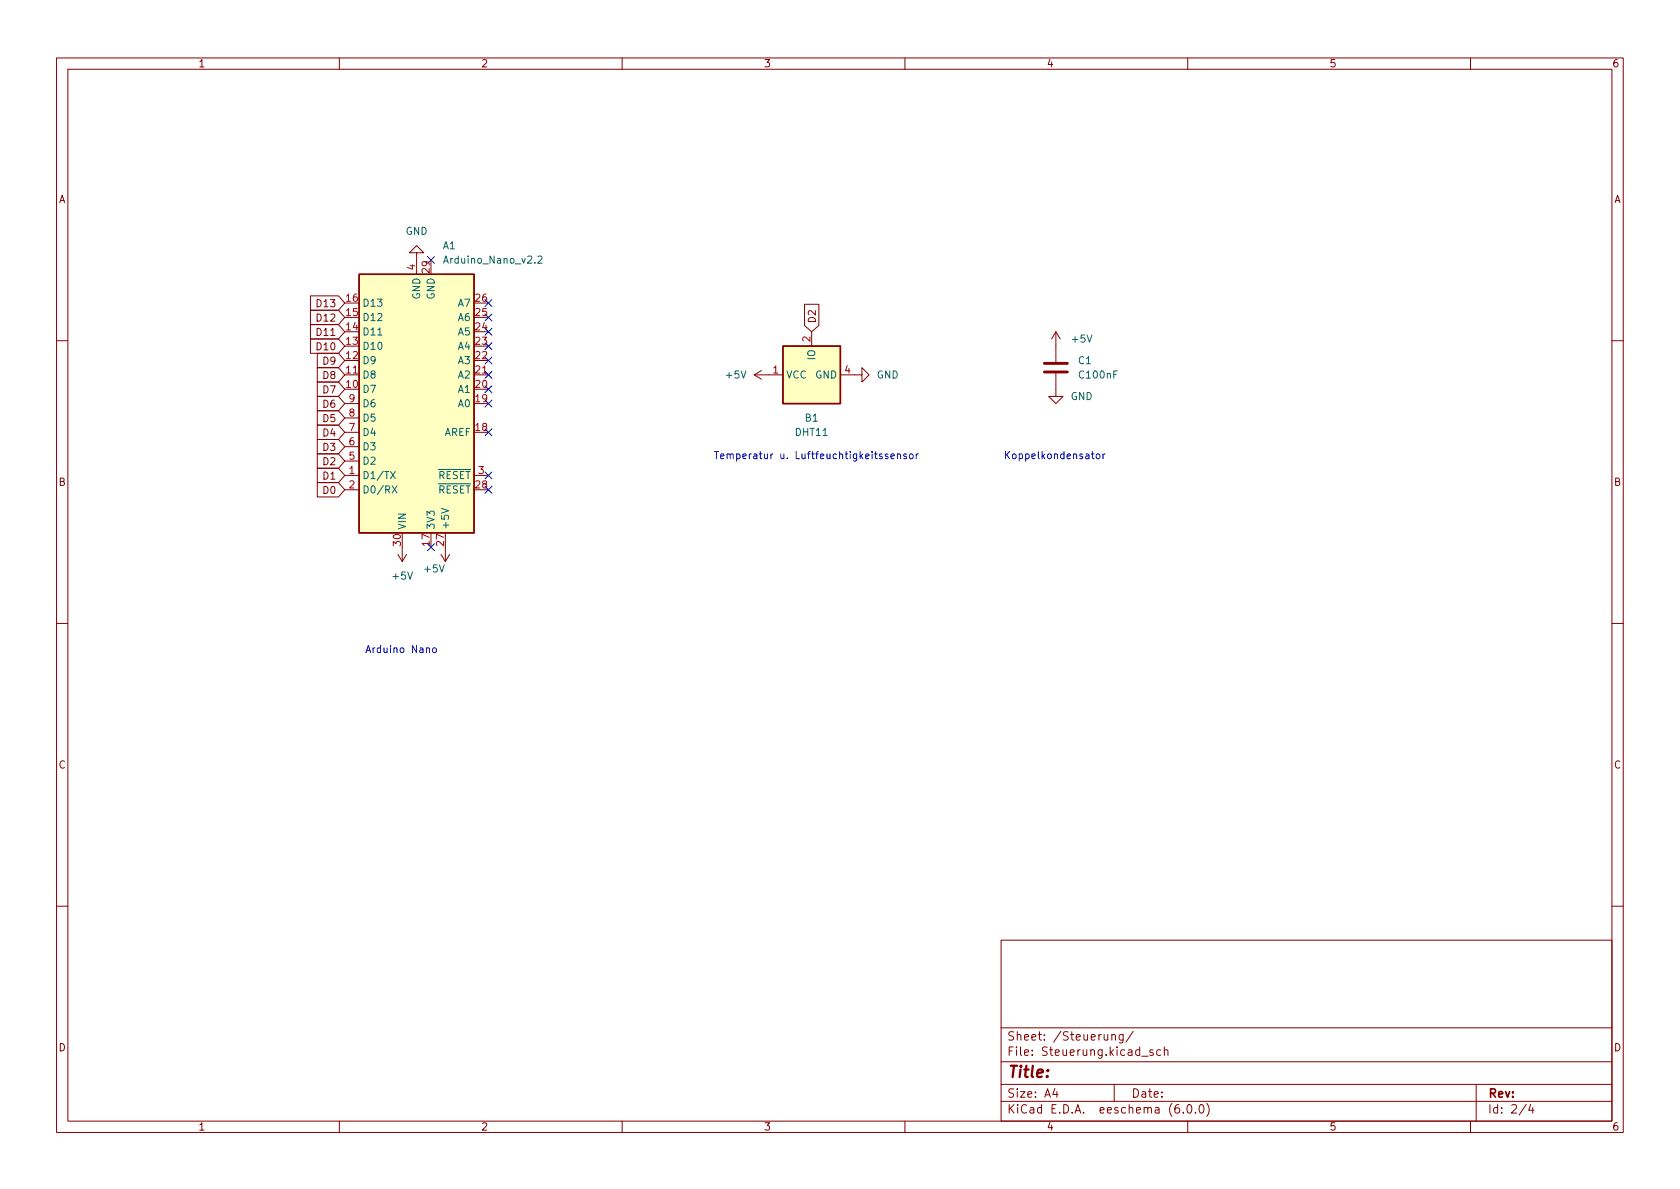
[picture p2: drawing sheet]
<svg xmlns="http://www.w3.org/2000/svg" width="297mm" height="210mm" viewBox="0 0 297 210" stroke-linecap="round" stroke-linejoin="round" font-family="sans-serif">
<g fill="none" stroke="#840000" stroke-width=".18">
<path d="M10 10.2h277v190.1h-277zM12 12.2h273v186.1h-273zM60 10.2v2M110 10.2v2M160 10.2v2M210 10.2v2M260 10.2v2M54.9 54.9h4.9l1.2 1.2-1.2 1.3h-4.9zM54.9 57.4h4.9l1.2 1.3-1.2 1.2h-4.9zM54.9 52.3h4.9l1.2 1.3-1.2 1.3h-4.9zM54.9 59.9h4.9l1.2 1.3-1.2 1.3h-4.9zM73.7 44.7h1.2l-1.2-1.3-1.3 1.3h1.3v3.8"/>
<path d="M142.2 53.8h2.6v3.8l-1.3 1.1-1.3-1.1zM143.5 58.7v2.5M186.7 58.7v5.3M186.7 58.7l-.8 1.2M186.7 58.7l.8 1.2M10 60.2h2M56.1 67.6h3.7l1.2 1.2-1.2 1.3h-3.7zM56.1 65h3.7l1.2 1.3-1.2 1.3h-3.7zM56.1 77.7h3.7l1.2 1.3-1.2 1.3h-3.7zM56.1 75.2h3.7l1.2 1.2-1.2 1.3h-3.7zM56.1 70.1h3.7l1.2 1.3-1.2 1.2h-3.7zM56.1 62.5h3.7l1.2 1.2-1.2 1.3h-3.7z"/>
<path d="M56.1 72.6h3.7l1.2 1.3-1.2 1.3h-3.7zM61 66.3h2.5M61 79h2.5M61 76.4h2.5M61 73.9h2.5M61 71.4h2.5M83.8 66.3h2.6M133.3 66.3l1.3 .8M133.3 66.3h5.1M134.6 65.5l-1.3 .8M148.6 66.3h3.8v-1.3l1.3 1.3-1.3 1.3v-1.3M186.7 66v4.1h1.3l-1.3 1.3-1.3-1.3h1.3"/>
<path d="M285 60.2h2M56.1 80.3h3.7l1.2 1.2-1.2 1.3h-3.7zM56.1 82.8h3.7l1.2 1.3-1.2 1.2h-3.7zM56.1 85.3h3.7l1.2 1.3-1.2 1.3h-3.7zM61 84.1h2.5M61 86.6h2.5M61 81.5h2.5M70.4 98l.7 1.3M71.1 96.8v2.5M71.9 98l-.8 1.3M78 98l.7 1.3M78.7 96.8v2.5"/>
<path d="M79.5 98l-.8 1.3M83.8 84.1h2.6M10 110.2h2M285 110.2h2M10 160.2h2M177 166.3h108v32h-108zM285 160.2h2M60 198.3v2M110 198.3v2M160 198.3v2M177 194.8h108M177 191.8h108"/>
<path d="M177 187.8h108M177 181.8h108M186.5 192.5l-.4 1h1M186.9 193v1M196.6 183.1l.2-.2 .3 .1 .1 .9M196.6 182.9v1M197 191.8v3M198.6 182.9v1.2l-.3 .3h-.4M198.6 183l-.5-.1-.2 .3v.4l.1 .3h.6M200.4 182.4l-1.3 1.9M201.9 186.8h1.1M203.9 185.7l-.4-.1-.2 .2 .1 .3 .5 .1v.4h-.6"/>
<path d="M205.2 185.7l-.4-.1-.3 .3v.4l.1 .3h.6M205.9 185.8l.2-.2 .3 .1 .1 .9M205.9 185.1v1.5M208.4 195.3a.59 .59 0 0 0-.7 .7v.5l.2 .3h.4l.2-.1 .1-.5-.2-.2-.4-.1-.3 .3M209.2 196.7v.1M210 198.3v2M210.1 195.4l.1-.1a.81 .81 0 0 1 .6 .7 .81 .81 0 0 1-.3 .8h-.1a.81 .81 0 0 1-.6-.6 .81 .81 0 0 1 .3-.8zM211.4 196.7v.1M212.1 195.5l.3-.2a.81 .81 0 0 1 .5 .7 .81 .81 0 0 1-.3 .8h-.1a.81 .81 0 0 1-.4-1.3zM213.4 195.1a1.72 1.72 0 0 1 0 2.3M260 198.3v2M261 191.8v6.5"/>
<path d="M269.9 195.3l-1.3 1.9M270.6 195.3l-.3 1h.9M271 195.8v1"/>
</g>
<path d="M184.7 65.8h4M184.7 64.3h4" fill="none" stroke="#840000" stroke-width=".51"/>
<g fill="#ffffc2" stroke="#ffffc2" stroke-width=".18">
<path d="M63.5 48.5h20.3v45.7h-20.3z"/>
<path d="M138.4 61.2h10.2v10.2h-10.2z"/>
</g>
<path d="M63.5 48.5h20.3v45.7h-20.3zM138.4 61.2h10.2v10.2h-10.2z" fill="none" stroke="#840000" stroke-width=".25"/>
<path d="M66.8 59.2h.7M95.1 45.4l.5-.1 .2 .3-.7 .9h.7M69 83.4l.9 1.2M69.3 85.9l.9 1.3M69.9 83.4l-.9 1.2M70.2 85.9l-.9 1.3M78 89.9l1.3 .4-1.3 .4" fill="none" stroke="#006464" stroke-width=".18"/>
<g fill="none" stroke="#0000c2" stroke-width=".18">
<path d="M126.3 79.8h.7M126.7 79.8v1.3M177.8 79.8v1.3M178.5 79.8l-.7 .8M127.4 80.7l.6-.1v-.3h-.4l-.2 .2 .1 .6h.5M128.6 80.4l.1-.1h.3l.1 .8M128.6 80.3v.8M129.1 80.5l.2-.2h.3v.8M160.9 80.3h.3l.3 .2v.4l-.3 .2h-.3l-.1-.2zM162 80.3v.8M162.4 80.3l-.4 .2M178 80.4l.5 .7"/>
<path d="M195 80.3v.8M195.4 80.3l-.4 .2M64.7 115.4l.4-1.3 .4 1.3M64.8 115h.6M76.6 114.6h.3l.3 .2v.4l-.3 .2-.3-.1-.1-.1z"/>
</g>
<g fill="none" stroke="#000084" stroke-width=".18">
<path d="M75.6 45.4l1.2 1.2M76.8 45.4l-1.2 1.2M85.8 55.5l1.2 1.2M85.8 58.1l1.2 1.2M85.8 53l1.2 1.2M87 55.5l-1.2 1.2M87 58.1l-1.2 1.2M87 53l-1.2 1.2M85.8 65.7l1.2 1.2M85.8 68.2l1.2 1.2M85.8 60.6l1.2 1.2M85.8 75.8l1.2 1.3"/>
<path d="M85.8 70.8l1.2 1.2M85.8 63.1l1.2 1.3M87 65.7l-1.2 1.2M87 68.2l-1.2 1.2M87 60.6l-1.2 1.2M87 75.8l-1.2 1.3M87 70.8l-1.2 1.2M87 63.1l-1.2 1.3M75.6 96.2l1.2 1.2M76.8 96.2l-1.2 1.2M85.8 86l1.2 1.2M85.8 83.5l1.2 1.2"/>
<path d="M87 86l-1.2 1.2M87 83.5l-1.2 1.2"/>
</g>
<text font-size="2.8" fill="#840000" x="178" y="190.6">Title:</text>
<g font-size="2.1" fill="#840000">
<text x="178" y="184">Sheet: /Steuerung/</text>
<text x="178" y="186.7">File: Steuerung.kicad_sch</text>
<text x="178" y="196.9">KiCad E.D.A. eeschema (6.0.0)</text>
<text x="178" y="194.1">Size: A4</text>
<text x="200" y="194.1">Date:</text>
<text x="263" y="194.1">Rev:</text>
<text x="263" y="196.9">Id: 2/4</text>
</g>
<g font-size="1.8" fill="#840000">
<text x="35" y="11.9">1</text>
<text x="85" y="11.9">2</text>
<text x="135" y="11.9">3</text>
<text x="185" y="11.9">4</text>
<text x="235" y="11.9">5</text>
<text x="285" y="11.9">6</text>
<text x="10.3" y="35.9">A</text>
<text x="285.3" y="35.9">A</text>
<text x="56.3" y="56.9">D12</text>
<text x="56.3" y="59.4">D11</text>
<text x="56.3" y="54.3">D13</text>
<text x="144.2" y="57.2" transform="rotate(-90 144.2 57.2)">D2</text>
<text x="56.3" y="61.9">D10</text>
<text x="57.3" y="64.5">D9</text>
<text x="57.3" y="69.6">D7</text>
<text x="57.3" y="67">D8</text>
<text x="57.3" y="77.2">D4</text>
<text x="57.3" y="72.1">D6</text>
<text x="57.3" y="74.6">D5</text>
<text x="57.3" y="79.7">D3</text>
<text x="57.3" y="82.3">D2</text>
<text x="10.3" y="85.9">B</text>
<text x="57.3" y="84.8">D1</text>
<text x="57.3" y="87.3">D0</text>
<text x="285.3" y="85.9">B</text>
<text x="10.3" y="135.9">C</text>
<text x="285.3" y="135.9">C</text>
<text x="10.3" y="185.9">D</text>
<text x="285.3" y="185.9">D</text>
<text x="35" y="199.9">1</text>
<text x="85" y="199.9">2</text>
<text x="135" y="199.9">3</text>
<text x="185" y="199.9">4</text>
<text x="235" y="199.9">5</text>
<text x="285" y="199.9">6</text>
</g>
<g font-size="1.8" fill="#006464">
<text x="71.7" y="41.5">GND</text>
<text x="78.3" y="44.1">A1</text>
<text x="78.9" y="46.6">Arduino_Nano_v2.2</text>
<text x="74.3" y="52.9" transform="rotate(-90 74.3 52.9)">GND</text>
<text x="76.8" y="52.9" transform="rotate(-90 76.8 52.9)">GND</text>
<text x="64" y="59.3">D11</text>
<text x="64" y="56.8">D12</text>
<text x="64" y="54.2">D13</text>
<text x="81.1" y="59.3">A5</text>
<text x="81.1" y="56.8">A6</text>
<text x="81.1" y="54.2">A7</text>
<text x="64" y="64.4">D9</text>
<text x="64" y="61.8">D10</text>
<text x="81.1" y="64.4">A3</text>
<text x="81.1" y="61.8">A4</text>
<text x="144.1" y="63.6" transform="rotate(-90 144.1 63.6)">IO</text>
<text x="189.6" y="60.6">+5V</text>
<text x="190.7" y="64.4">C1</text>
<text x="64" y="69.5">D7</text>
<text x="64" y="66.9">D8</text>
<text x="81.1" y="69.5">A1</text>
<text x="81.1" y="66.9">A2</text>
<text x="128.5" y="66.9">+5V</text>
<text x="138.9" y="66.9">VCC</text>
<text x="144.2" y="66.9">GND</text>
<text x="155" y="66.9">GND</text>
<text x="189.3" y="70.7">GND</text>
<text x="191" y="66.9">C100nF</text>
<text x="64" y="77.1">D4</text>
<text x="64" y="74.5">D5</text>
<text x="64" y="72">D6</text>
<text x="78.5" y="77.1">AREF</text>
<text x="81.1" y="72">A0</text>
<text x="140.7" y="77.1">DHT11</text>
<text x="142.4" y="74.5">B1</text>
<text x="64" y="82.2">D2</text>
<text x="64" y="79.6">D3</text>
<text x="64" y="84.7">D1/TX</text>
<text x="64" y="87.2">D0/RX</text>
<text x="76" y="87.2">~{RESET}</text>
<text x="76" y="84.7">~{RESET}</text>
<text x="71.8" y="93.7" transform="rotate(-90 71.8 93.7)">VIN</text>
<text x="76.8" y="93.7" transform="rotate(-90 76.8 93.7)">3V3</text>
<text x="79.4" y="93.7" transform="rotate(-90 79.4 93.7)">+5V</text>
<text x="75.1" y="101.2">+5V</text>
<text x="69.5" y="102.5">+5V</text>
</g>
<g font-size="1.8" fill="#a90000">
<text x="73.4" y="47.7" transform="rotate(-90 73.4 47.7)">4</text>
<text x="61.2" y="53.3">16</text>
<text x="75.9" y="48.2" transform="rotate(-90 75.9 48.2)">29</text>
<text x="84.1" y="53.3">26</text>
<text x="61.2" y="58.4">14</text>
<text x="61.2" y="55.9">15</text>
<text x="84.1" y="58.4">24</text>
<text x="84.1" y="55.9">25</text>
<text x="61.2" y="63.5">12</text>
<text x="61.2" y="61">13</text>
<text x="84.1" y="63.5">22</text>
<text x="84.1" y="61">23</text>
<text x="143.3" y="60.4" transform="rotate(-90 143.3 60.4)">2</text>
<text x="61.2" y="68.6">10</text>
<text x="61.2" y="66">11</text>
<text x="61.7" y="71.1">9</text>
<text x="84.1" y="71.1">19</text>
<text x="84.1" y="68.6">20</text>
<text x="84.1" y="66">21</text>
<text x="136.7" y="66">1</text>
<text x="149.4" y="66">4</text>
<text x="61.7" y="76.2">7</text>
<text x="61.7" y="73.7">8</text>
<text x="84.1" y="76.2">18</text>
<text x="61.7" y="83.8">1</text>
<text x="61.7" y="81.3">5</text>
<text x="61.7" y="78.7">6</text>
<text x="84.6" y="83.8">3</text>
<text x="61.7" y="86.4">2</text>
<text x="84.1" y="86.4">28</text>
<text x="70.9" y="96.5" transform="rotate(-90 70.9 96.5)">30</text>
<text x="75.9" y="96.5" transform="rotate(-90 75.9 96.5)">17</text>
<text x="78.5" y="96.5" transform="rotate(-90 78.5 96.5)">27</text>
</g>
<g font-size="1.8" fill="#0000c2">
<text x="130.2" y="81.2">Temperatur u. Luftfeuchtigkeitssensor</text>
<text x="179" y="81.2">Koppelkondensator</text>
<text x="65.8" y="115.5">Arduino Nano</text>
</g>
</svg>
